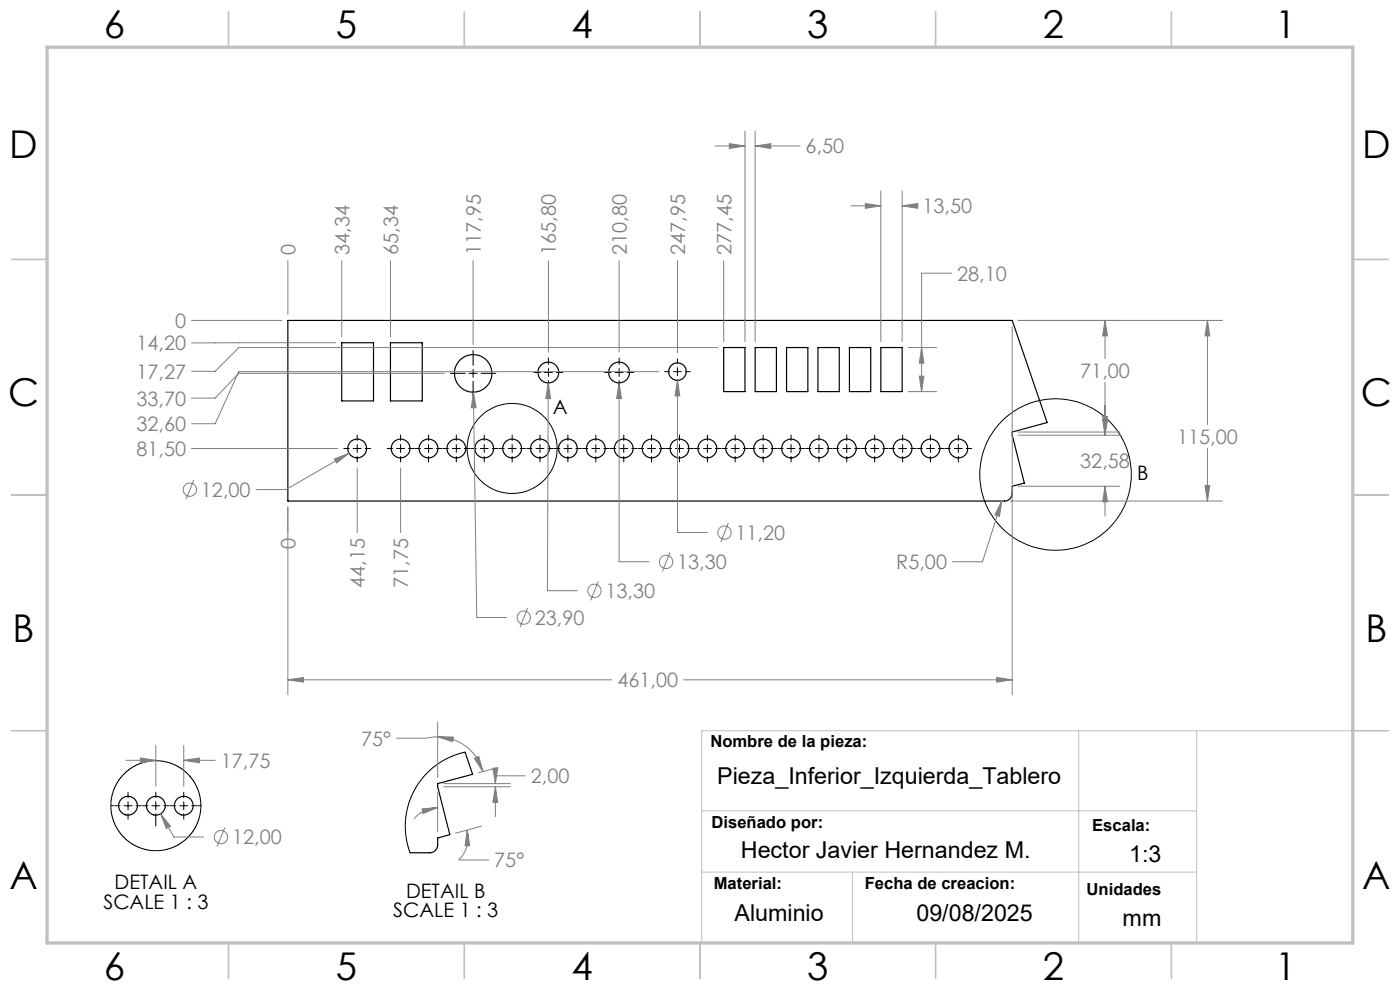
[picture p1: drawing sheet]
<svg xmlns="http://www.w3.org/2000/svg" width="297mm" height="210mm" viewBox="0 0 297 210" stroke-linecap="round" stroke-linejoin="round" font-family="sans-serif">
<path d="M228.8 155v45M253.9 155v45M287.4 155h-138.5v45M148.9 172h105M148.9 185h105M180.8 185v15" fill="none" stroke="#c0c0c0" stroke-width=".21"/>
<g fill="none" stroke="#c0c0c0" stroke-width=".35">
<path d="M48.5 2.5v7.5M98.5 2.5v7.5M148.5 2.5v7.5M198.5 2.5v7.5M248.5 2.5v7.5M2.5 55h7.5M287 55h7.5M2.5 105h7.5M287 105h7.5M2.5 155h7.5M287 155h7.5M48.5 200v7.5"/>
<path d="M98.5 200v7.5M148.5 200v7.5M198.5 200v7.5M248.5 200v7.5"/>
</g>
<path d="M10 10h277v190h-277z" fill="none" stroke="#c0c0c0" stroke-width=".7"/>
<g fill="none" stroke="#000" stroke-width=".25">
<path d="M61.1 68h153.6l7.4 21.6-7.4 2v.7l2.6 10.2-2.6 .6a3.3 3.3 0 0 1-.2 2.4l-.5 .5-.6 .3h-152.3zM72.5 72.7h6.7v12.3h-6.7zM82.8 72.7h6.8v12.3h-6.8zM153.5 73.7h4.5v9.4h-4.5zM160.2 73.7h4.5v9.4h-4.5zM166.9 73.7h4.5v9.4h-4.5zM173.5 73.7h4.5v9.4h-4.5zM180.2 73.7h4.5v9.4h-4.5zM186.9 73.7h4.5v9.4h-4.5zM98.7 159.6l1.6 4.6-7.4 2v.7l2.5 10.2-2.5 .7a3.3 3.3 0 0 1-.3 2.4l-.5 .4-.6 .3h-4.5"/>
<circle cx="100.4" cy="79.2" r="4"/>
<circle cx="116.3" cy="79" r="2.22"/>
<circle cx="131.3" cy="79" r="2.22"/>
<circle cx="143.7" cy="78.8" r="1.88"/>
<circle cx="75.8" cy="95.1" r="2.01"/>
<circle cx="85" cy="95.1" r="2.01"/>
<circle cx="90.9" cy="95.1" r="2.01"/>
<circle cx="96.8" cy="95.2" r="1.99"/>
<circle cx="102.7" cy="95.1" r="2.01"/>
<circle cx="108.7" cy="95.1" r="2.01"/>
<circle cx="114.6" cy="95.2" r="1.99"/>
<circle cx="120.5" cy="95.2" r="1.99"/>
<circle cx="126.4" cy="95.1" r="2.01"/>
<circle cx="132.3" cy="95.1" r="2.01"/>
<circle cx="138.2" cy="95.2" r="1.99"/>
<circle cx="144.1" cy="95.1" r="2.01"/>
<circle cx="150.1" cy="95.1" r="2.01"/>
<circle cx="156" cy="95.2" r="1.99"/>
<circle cx="161.9" cy="95.2" r="1.99"/>
<circle cx="167.8" cy="95.1" r="2.01"/>
<circle cx="173.7" cy="95.1" r="2.01"/>
<circle cx="179.6" cy="95.2" r="1.99"/>
<circle cx="185.6" cy="95.1" r="2.01"/>
<circle cx="191.5" cy="95.1" r="2.01"/>
<circle cx="197.4" cy="95.2" r="1.99"/>
<circle cx="203.3" cy="95.2" r="1.99"/>
<circle cx="27.1" cy="170.9" r="2.01"/>
<circle cx="33.1" cy="170.9" r="2.01"/>
<circle cx="39" cy="170.9" r="2.01"/>
</g>
<g fill="none" stroke="#000" stroke-width=".21">
<path d="M95.5 79.2h3.2M99.5 79.2h1.7M100.4 74.4v3.1M100.4 78.3v1.7M102.1 79.2h3.1M113.3 79h1.4M115.5 79h1.7M116.3 75.9v1.4M116.3 78.2v1.7M118 79h1.4M128.3 79h1.3M130.5 79h1.7"/>
<path d="M131.3 75.9v1.4M131.3 78.2v1.7M133 79h1.4M141 78.8h1M142.9 78.8h1.7M143.7 76.1v1M143.7 78v1.7M145.4 78.8h1M72.9 95.1h1.2M74.9 95.1h1.7M75.8 92.3v1.1M75.8 94.3v1.7"/>
<path d="M75.8 96.8v1.2M77.5 95.1h1.1M82.1 95.1h1.2M84.1 95.1h1.7M85 92.3v1.1M85 94.3v1.7M85 96.8v1.2M86.7 95.1h1.1M88.1 95.1h1.1M90.1 95.1h1.7M90.9 92.3v1.1M90.9 94.3v1.7"/>
<path d="M90.9 96.8v1.2M92.6 95.1h1.1M94 95.1h1.1M96 95.1h1.6M96.8 92.3v1.1M96.8 94.3v1.7M96.8 96.8v1.2M98.5 95.1h1.2M99.9 95.1h1.1M100.4 80.9v3.1M101.9 95.1h1.7M102.7 92.3v1.1"/>
<path d="M102.7 94.3v1.7M102.7 96.8v1.2M104.4 95.1h1.2M105.8 95.1h1.2M107.8 95.1h1.7M108.7 92.3v1.1M108.7 94.3v1.7M108.7 96.8v1.2M110.3 95.1h1.2M111.7 95.1h1.2M113.7 95.1h1.7M114.5 92.3v1.1"/>
<path d="M114.5 94.3v1.7M114.5 96.8v1.2M116.2 95.1h1.2M116.3 80.7v1.4M117.6 95.1h1.2M119.6 95.1h1.7M120.5 92.3v1.1M120.5 94.3v1.7M120.5 96.8v1.2M122.2 95.1h1.1M123.5 95.1h1.2M125.6 95.1h1.6"/>
<path d="M126.4 92.3v1.1M126.4 94.3v1.7M126.4 96.8v1.2M128.1 95.1h1.2M129.5 95.1h1.1M131.3 80.7v1.4M131.5 95.1h1.7M132.3 92.3v1.1M132.3 94.3v1.7M132.3 96.8v1.2M134 95.1h1.1M135.4 95.1h1.1"/>
<path d="M137.4 95.1h1.7M138.2 92.3v1.1M138.2 94.3v1.7M138.2 96.8v1.2M139.9 95.1h1.2M141.3 95.1h1.2M143.3 95.1h1.7M143.7 80.5v1.1M144.1 92.3v1.1M144.1 94.3v1.7M144.1 96.8v1.2M145.8 95.1h1.2"/>
<path d="M147.2 95.1h1.2M149.2 95.1h1.7M150.1 92.3v1.1M150.1 94.3v1.7M150.1 96.8v1.2M151.8 95.1h1.1M153.1 95.1h1.2M155.1 95.1h1.7M156 92.3v1.1M156 94.3v1.7M156 96.8v1.2M157.7 95.1h1.1"/>
<path d="M159 95.1h1.2M161 95.1h1.7M161.9 92.3v1.1M161.9 94.3v1.7M161.9 96.8v1.2M163.6 95.1h1.1M165 95.1h1.1M167 95.1h1.7M167.8 92.3v1.1M167.8 94.3v1.7M167.8 96.8v1.2M169.5 95.1h1.2"/>
<path d="M170.9 95.1h1.1M172.9 95.1h1.7M173.7 92.3v1.1M173.7 94.3v1.7M173.7 96.8v1.2M175.4 95.1h1.2M176.8 95.1h1.1M178.8 95.1h1.7M179.6 92.3v1.1M179.6 94.3v1.7M179.6 96.8v1.2M181.3 95.1h1.2"/>
<path d="M182.7 95.1h1.2M184.7 95.1h1.7M185.6 92.3v1.1M185.6 94.3v1.7M185.6 96.8v1.2M187.3 95.1h1.1M188.6 95.1h1.2M190.6 95.1h1.7M191.5 92.3v1.1M191.5 94.3v1.7M191.5 96.8v1.2M193.2 95.1h1.1"/>
<path d="M194.6 95.1h1.1M196.5 95.1h1.7M197.4 92.3v1.1M197.4 94.3v1.7M197.4 96.8v1.2M199.1 95.1h1.1M200.4 95.1h1.2M202.5 95.1h1.7M203.3 92.3v1.1M203.3 94.3v1.7M203.3 96.8v1.2M205 95.1h1.2"/>
<path d="M98.7 159.6l-1.6 .3-1.8 .7-2.7 1.6-2.6 2.4-2 2.8-.8 1.6-.6 1.9-.6 3.2 .1 3.6 .9 3.2M23.5 170.9h.6M24.3 170.9h1.2M26.3 170.9h1.7M27.2 168.1v1.1M27.2 170.1v1.7M27.2 172.6v1.2M28.9 170.9h1.1M30.2 170.9h1.2M32.2 170.9h1.7M33.1 168.1v1.1M33.1 170.1v1.7"/>
<path d="M33.1 172.6v2.6M34.7 170.9h1.2M36.1 170.9h1.2M38.1 170.9h1.7M39 168.1v1.1M39 170.1v1.7M39 172.6v1.2M40.7 170.9h1.1M42.1 170.9h.5"/>
<circle cx="108.6" cy="95.1" r="9.5"/>
<circle cx="223.9" cy="100.6" r="16.1"/>
<circle cx="33.1" cy="170.9" r="9.5"/>
</g>
<g fill="none" stroke="#808080" stroke-width=".21">
<path d="M151.7 31h6.3M154.7 30.5l3.3 .5-3.3 .5zM158 27.8v44.7M160.2 31l3.3-.5v1zM160.2 27.8v44.7M160.2 31h9.5M61.1 55.3v11.4M72.5 55.3v16.1M82.8 55.3v16.1M100.4 55.3v17.8M116.3 55.3v19.4M131.3 55.3v19.4"/>
<path d="M143.7 55.3v19.6M153.5 55.3v17.2M180.5 43.7h6.4M183.6 43.2l3.3 .5-3.3 .5zM186.9 40.5v32M191.4 43.7l3.3-.5v1zM191.4 40.5v32M191.4 43.7h3.1M201.9 58h-6.4v25.1M40.6 68h19.2M71.2 72.7h-30.6M94.3 79.2h-43.6l-5.1 5.2h-5"/>
<path d="M139.7 78.8h-89l-5.1 11.1h-5M152.3 73.7h-101.6l-5.1 5.1h-5M192.7 73.7h6M195 79.8h1l-.5 3.3zM195.5 73.7l.5 3.3h-1zM214.7 69.2v78.2M216 68h43.3M234.4 68l.5 3.3h-1zM234.4 68v8.1M256.2 68l.4 3.3h-1zM256.2 68v22.1M40.6 95.1h31"/>
<path d="M70.9 97.4l3.1-1.3-2.6 2.1zM74 96.1l-13.3 7.7h-6.4M75.8 99.3v13.7M85 99.3v13.7M100.4 83.2l.6 3.3h-1zM100.4 83.2l.7 47.8h6.4M116.3 81.2l.5 3.4-1-.1zM116.3 81.2l-.2 44.1h6.4M131.3 81.2l.5 3.3h-1zM131.3 81.2v38h6.4M143.7 80.7l.5 3.3h-1zM143.7 80.7v32.3h6.4"/>
<path d="M192.7 83.1h6M216 91.6h21.6M216 92.3h21.6M233.9 88.3h1l-.5 3.3zM233.9 89h1l-.5 3.3zM234.4 81.1v11.2M256.2 95.1v11.2M41.1 101.8l-1.6 4.1M61.1 107.6v39.8M142.1 117.2l-1.6 4M154.5 110.9l-1.6 4.1M212.5 106.2l-.5 3.3-.9-.3z"/>
<path d="M212.5 106.2l-4.1 13h-6.3M214.3 106.3h45M216 103.1h21.6M234.4 103.1l.5 3.4h-1zM234.4 103.1v6.4M255.6 103h1l-.4 3.3zM111.9 129l-1.6 4M126.9 123.3l-1.6 4M33.1 158.1v8.7M39 158.1v8.7M61.1 144.2l3.3-.5v1zM61.1 144.2h68.7"/>
<path d="M92.9 156.3h3.3l-.2 1zM92.9 156.3a9.9 9.9 0 0 1 9.5 7.3M92.9 156.3l-2.4 .3h-6.4M92.9 153.1v11.9M145 144.2h69.7M211.4 143.7l3.3 .5-3.3 .5zM26.7 161.3h6.4M29.8 160.8l3.3 .5-3.3 .5zM34.1 172.6l2.1 2.7-.9 .4zM34.1 172.6l2.8 4.9h6.4M39 161.3l3.3-.5v1zM39 161.3h6.6"/>
<path d="M47.7 175.5l-1.6 4.1M89.5 171.6l3.4-.3-3.2 1.3zM92.9 171.3a6.3 6.3 0 0 0-5.1 2.4M92.9 168.1v8.4M94.1 166.9h14.2M94.1 166.2h14.2M99.1 176.1l.6 3.3h-1zM99.1 176.1a6.6 6.6 0 0 1-1.8 6.3h6.4M100.6 160.9l1-.5 .8 3.2zM102.1 175.3l-5.4 1.4M104.6 162.9h1l-.5 3.3zM105.1 166.9l.5 3.3h-1z"/>
<path d="M105.1 166.9v6.3M105.5 162.8l-4 1.1M111.4 164.6h-6.3v1.6"/>
<circle cx="40.3" cy="103.9" r="1.41"/>
<circle cx="141.3" cy="119.2" r="1.41"/>
<circle cx="153.7" cy="113" r="1.42"/>
<circle cx="111.1" cy="131" r="1.42"/>
<circle cx="126.1" cy="125.3" r="1.42"/>
<circle cx="46.9" cy="177.6" r="1.41"/>
</g>
<path d="M256.2 68l.4 3.3h-1zM255.6 103h1l-.4 3.3zM211.4 143.7l3.3 .5-3.3 .5zM61.1 144.2l3.3-.5v1zM154.7 30.5l3.3 .5-3.3 .5zM160.2 31l3.3-.5v1zM191.4 43.7l3.3-.5v1zM183.6 43.2l3.3 .5-3.3 .5zM195 79.8h1l-.5 3.3zM195.5 73.7l.5 3.3h-1zM233.9 88.3h1l-.5 3.3zM234.4 68l.5 3.3h-1zM233.9 89h1l-.5 3.3zM234.4 103.1l.5 3.4h-1zM212.5 106.2l-1.4 3 .9 .3zM70.9 97.4l.5 .8 2.6-2.1zM100.4 83.2l-.4 3.3h1zM116.3 81.2l-.5 3.3 1 .1zM131.3 81.2l-.5 3.3h1zM143.7 80.7l-.5 3.3h1zM29.8 160.8l3.3 .5-3.3 .5zM39 161.3l3.3-.5v1zM34.1 172.6l1.2 3.1 .9-.4zM99.1 176.1l.6 3.3h-1zM89.5 171.6l3.4-.3-3.2 1.3zM100.6 160.9l1-.5 .8 3.2zM92.9 156.3h3.3l-.2 1zM105.1 166.9l.5 3.3h-1zM104.6 162.9h1l-.5 3.3z" fill="#808080"/>
<g font-size="8.1">
<text x="22" y="8">6</text>
<text x="71.2" y="8">5</text>
<text x="121.2" y="8">4</text>
<text x="171.2" y="8">3</text>
<text x="221.2" y="8">2</text>
<text x="270.5" y="8">1</text>
<text x="2" y="33.6">D</text>
<text x="289" y="33.6">D</text>
<text x="1.7" y="86.1">C</text>
<text x="288.7" y="86.1">C</text>
<text x="2.7" y="136.1">B</text>
<text x="289.7" y="136.1">B</text>
<text x="2" y="188.6">A</text>
<text x="289" y="188.6">A</text>
<text x="22" y="208">6</text>
<text x="71.2" y="208">5</text>
<text x="121.2" y="208">4</text>
<text x="171.2" y="208">3</text>
<text x="221.2" y="208">2</text>
<text x="270.5" y="208">1</text>
</g>
<g font-size="4.9">
<text x="152.1" y="166.4">Pieza_Inferior_Izquierda_Tablero</text>
<text x="157.2" y="182.1">Hector Javier Hernandez M.</text>
<text x="239.5" y="182.8">1:3</text>
<text x="155.8" y="195.3">Aluminio</text>
<text x="194.4" y="195.3">09/08/2025</text>
<text x="238.2" y="196.5">mm</text>
</g>
<g font-size="4.2" fill="#808080">
<text x="170.9" y="32.6">6,50</text>
<text x="195.7" y="45.3">13,50</text>
<text x="62.7" y="54.1" transform="rotate(-90 62.7 54.1)">0</text>
<text x="74.1" y="54.1" transform="rotate(-90 74.1 54.1)">34,34</text>
<text x="84.5" y="54.1" transform="rotate(-90 84.5 54.1)">65,34</text>
<text x="102" y="54.1" transform="rotate(-90 102 54.1)">117,95</text>
<text x="117.9" y="54.1" transform="rotate(-90 117.9 54.1)">165,80</text>
<text x="132.9" y="54.1" transform="rotate(-90 132.9 54.1)">210,80</text>
<text x="145.3" y="54.1" transform="rotate(-90 145.3 54.1)">247,95</text>
<text x="155.2" y="54.1" transform="rotate(-90 155.2 54.1)">277,45</text>
<text x="203" y="59.5">28,10</text>
<text x="37.1" y="69.5">0</text>
<text x="28.9" y="74.3">14,20</text>
<text x="28.9" y="80.4">17,27</text>
<text x="229.2" y="80.2">71,00</text>
<text x="28.9" y="86">33,70</text>
<text x="28.9" y="91.5">32,60</text>
<text x="249.7" y="94.2">115,00</text>
<text x="28.9" y="96.7">81,50</text>
<text x="229.2" y="99.3">32,58</text>
<text x="42.6" y="105.4">12,00</text>
<text x="62.7" y="116.5" transform="rotate(-90 62.7 116.5)">0</text>
<text x="156" y="114.5">11,20</text>
<text x="77.4" y="124.7" transform="rotate(-90 77.4 124.7)">44,15</text>
<text x="86.6" y="124.7" transform="rotate(-90 86.6 124.7)">71,75</text>
<text x="143.7" y="120.7">13,30</text>
<text x="190.1" y="120.8">R5,00</text>
<text x="128.5" y="126.9">13,30</text>
<text x="113.5" y="132.5">23,90</text>
<text x="131" y="145.8">461,00</text>
<text x="76.6" y="158.2">75°</text>
<text x="46.8" y="162.9">17,75</text>
<text x="112.6" y="166.2">2,00</text>
<text x="49.2" y="179.1">12,00</text>
<text x="104.9" y="184">75°</text>
</g>
<g font-size="4.2">
<text x="117.3" y="87.8">A</text>
<text x="241.3" y="101.9">B</text>
<text x="24.3" y="188.6">DETAIL A</text>
<text x="86.2" y="190.4">DETAIL B</text>
<text x="21.9" y="192.8">SCALE 1 : 3</text>
<text x="83.4" y="194.6">SCALE 1 : 3</text>
</g>
<g font-size="3.5">
<text x="150.7" y="158.4">Nombre de la pieza:</text>
<text x="150.9" y="175.6">Diseñado por:</text>
<text x="231.7" y="176.3">Escala:</text>
<text x="151.4" y="188.7">Material:</text>
<text x="183.4" y="188.7">Fecha de creacion:</text>
<text x="230.5" y="189.9">Unidades</text>
</g>
</svg>
